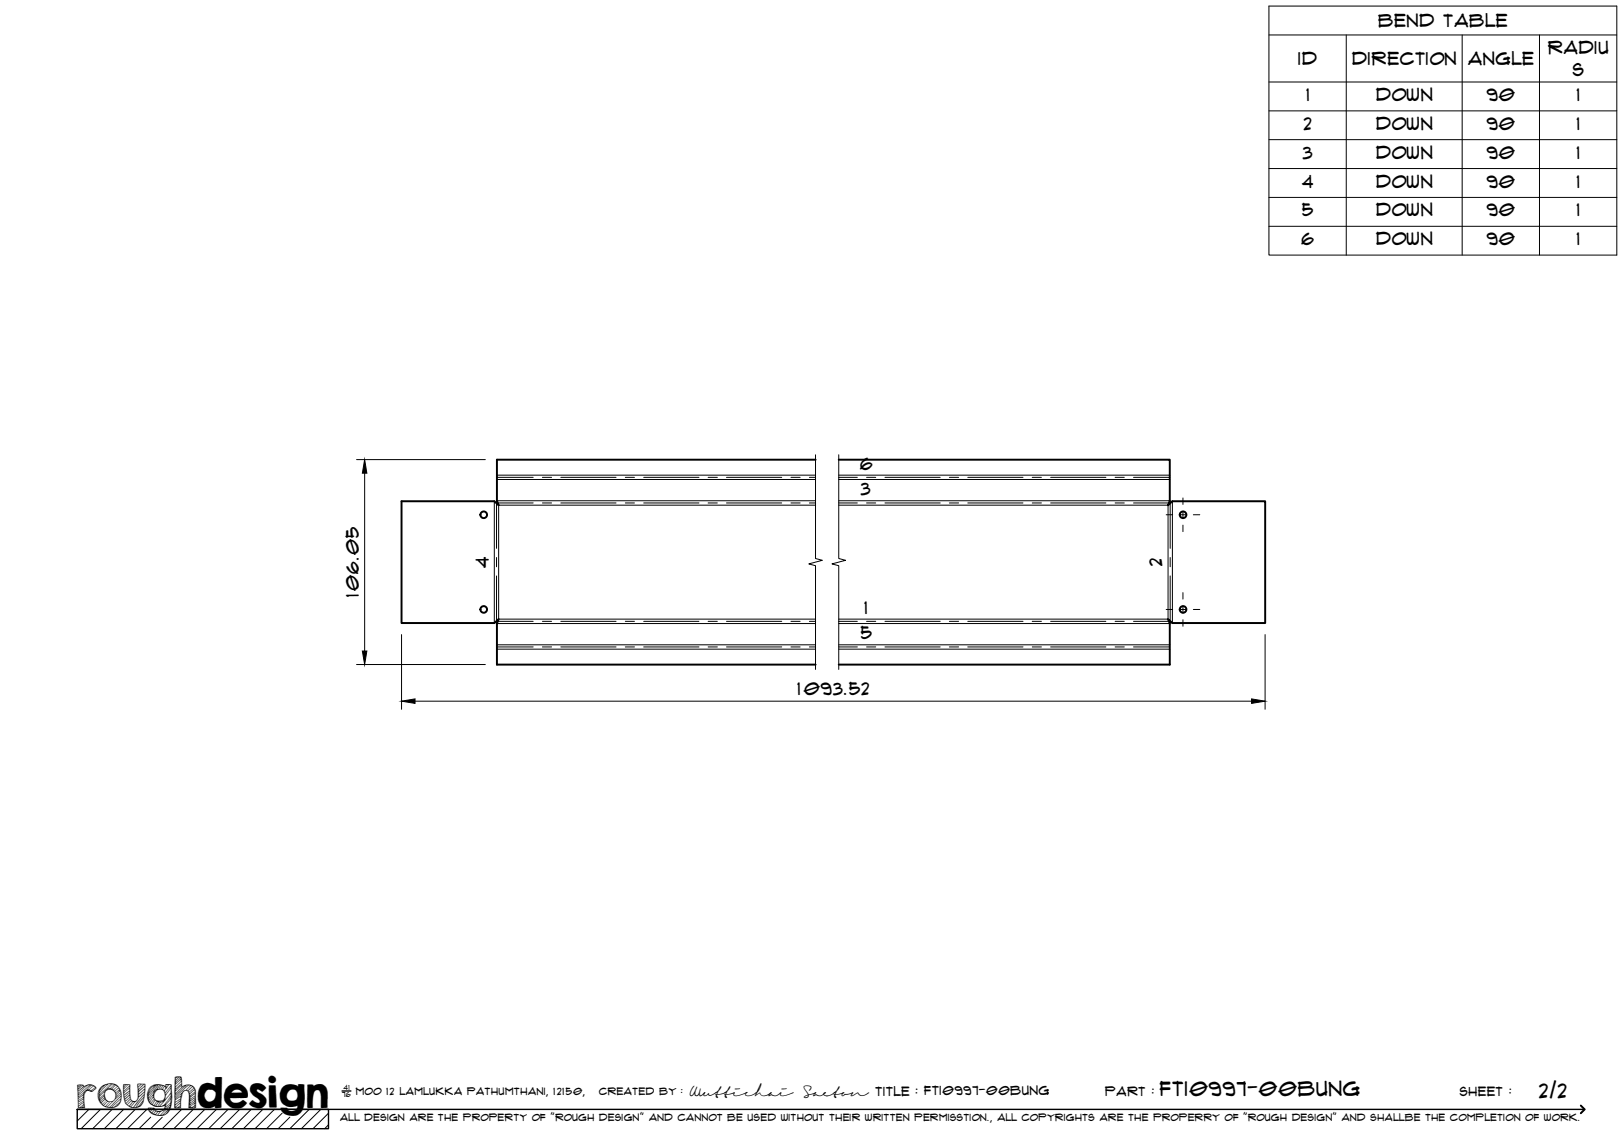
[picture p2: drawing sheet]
<svg xmlns="http://www.w3.org/2000/svg" width="420mm" height="297mm" viewBox="0 0 420 297" stroke-linecap="round" stroke-linejoin="round" font-family="sans-serif">
<!-- layer: Visible -->
<g fill="none" stroke="#000" stroke-width=".51">
<path d="M211 118.9h-82.4v10.7l.4 1.1-1.1-1h-24v31.5h24l1.1-1-.4 1.1v10.7h82.4M217 118.9h85.6v10.7l-.4 1.1 1.1-1h24v31.5h-24l-1.1-1 .4 1.1v10.7h-85.6"/>
<circle cx="125.1" cy="133.2" r=".86"/>
<circle cx="306.1" cy="133.2" r=".86"/>
<circle cx="125.1" cy="157.7" r=".86"/>
<circle cx="306.1" cy="157.7" r=".86"/>
</g>
<!-- layer: Bend Center -->
<g fill="none" stroke="#000" stroke-width=".26">
<path d="M128.5 130.2v11.7M128.6 123.5h9.3M128.8 130.1h9.1M140.3 130.1h2.4M140.3 123.5h2.4M145.1 130.1h14.3M145.1 123.5h14.3M161.8 130.1h2.3M161.8 123.5h2.3M166.5 130.1h14.3M166.5 123.5h14.3M183.2 130.1h2.4"/>
<path d="M183.2 123.5h2.4M188 130.1h14.2M188 123.5h14.2M204.6 130.1h2.4M204.6 123.5h2.4M209.4 130.1h1.6M209.4 123.5h1.6M217 130.1h4.8M217 123.5h4.8M224.2 130.1h2.4M224.2 123.5h2.4M229 130.1h14.2"/>
<path d="M229 123.5h14.2M245.6 130.1h2.4M245.6 123.5h2.4M250.4 130.1h14.3M250.4 123.5h14.3M267.1 130.1h2.3M267.1 123.5h2.3M271.8 130.1h14.3M271.8 123.5h14.3M288.5 130.1h2.4M288.5 123.5h2.4M293.3 130.1h9.1"/>
<path d="M293.3 123.5h9.3M302.7 130.2v11.7M128.5 144.3v2.3M128.5 149v11.7M302.7 144.3v2.3M302.7 149v11.7M128.6 167.4h9.3M128.8 160.8h9.1M140.3 160.8h2.4M140.3 167.4h2.4M145.1 160.8h14.3M145.1 167.4h14.3"/>
<path d="M161.8 160.8h2.3M161.8 167.4h2.3M166.5 160.8h14.3M166.5 167.4h14.3M183.2 160.8h2.4M183.2 167.4h2.4M188 160.8h14.2M188 167.4h14.2M204.6 160.8h2.4M204.6 167.4h2.4M209.4 160.8h1.6M209.4 167.4h1.6"/>
<path d="M217 160.8h4.8M217 167.4h4.8M224.2 160.8h2.4M224.2 167.4h2.4M229 160.8h14.2M229 167.4h14.2M245.6 160.8h2.4M245.6 167.4h2.4M250.4 160.8h14.3M250.4 167.4h14.3M267.1 160.8h2.3M267.1 167.4h2.3"/>
<path d="M271.8 160.8h14.3M271.8 167.4h14.3M288.5 160.8h2.4M288.5 167.4h2.4M293.3 160.8h9.1M293.3 167.4h9.3"/>
</g>
<!-- layer: Visible Narrow -->
<g fill="none" stroke="#000" stroke-width=".26">
<path d="M127.9 129.7v31.5M128.6 129.6h82.4M128.6 122.9h82.4M128.6 124.1h82.4M211 130.7h-82v29.5h82M217 130.7h85.2v29.5h-85.2M217 129.6h85.6M217 122.9h85.6M217 124.1h85.6M303.3 129.7v31.5M128.6 168h82.4M128.6 166.8h82.4"/>
<path d="M128.6 161.3h82.4M217 168h85.6M217 166.8h85.6M217 161.3h85.6"/>
</g>
<!-- layer: TitleBlock -->
<path d="M20 287h65v5h-65zM20 287h390M88.5 282.3h2.3" fill="none" stroke="#000" stroke-width=".36"/>
<path d="M409 286.1l1 .9-1 1" fill="none" stroke="#000" stroke-width=".51"/>
<g fill="none" stroke="#000" stroke-width=".26">
<path d="M23 287l-3 3.1M26 287l-5 5M29 287l-5 5M32 287l-5 5M35 287l-5 5M38 287l-5 5M39 289.1l-3 2.9M42 289.1l-3 2.9M47 287l-5 5M50 287l-5 5M53 287l-5 5M56 287l-5 5"/>
<path d="M59 287l-5 5M62 287l-5 5M65 287l-5 5M68 287l-5 5M71 287l-5 5M73 288l-4 4M75 289.1l-3 2.9M80 287l-5 5M83 287l-5 5M85 288l-4 4M85 291l-1 1"/>
</g>
<!-- layer: Smart Centers -->
<path d="M301.7 133.2h1.7M305.2 133.2h1.8M306 128.8v1.7M306 132.3v1.8M306 135.9v1.6M308.7 133.2h1.7M301.7 157.7h1.7M305.2 157.7h1.8M306 153.3v1.7M306 156.8v1.8M308.7 157.7h1.7M306 160.4v1.6" fill="none" stroke="#000" stroke-width=".26"/>
<!-- layer: Bend Tables -->
<path d="M328.3 1.6h90v64.4h-90zM328.3 9h90M348.3 9v57M378.3 9v57M398.3 9v57M328.3 21.2h90M328.3 28.7h90M328.3 36.1h90M328.3 43.6h90M328.3 51.1h90M328.3 58.6h90" fill="none" stroke="#000" stroke-width=".26"/>
<!-- layer: Break Lines -->
<path d="M211 117.7v26.8l1.7 .5-3.4 .9 1.7 .5v26.8M217 117.7v26.8l1.8 .5-3.6 .9 1.8 .5v26.8" fill="none" stroke="#000" stroke-width=".26"/>
<!-- layer: FD_Dimensions -->
<path d="M92.2 118.9h33.4M94.3 122.4v46.1M92.2 171.9h33.4M103.9 164.2v19.3M327.3 164.2v19.3M107.4 181.4h216.4" fill="none" stroke="#000" stroke-width=".26"/>
<path d="M94.3 118.9l.6 3.5h-1.2zM93.7 168.5h1.2l-.6 3.4zM103.9 181.4l3.5-.6v1.2zM323.8 180.8l3.5 .6-3.5 .6z" fill="#000" stroke="#000" stroke-width=".26"/>
<text font-size="9.7" x="19.9" y="286.8">roughdesign</text>
<g font-size="5.3">
<text x="300.1" y="283.6">FTI0997-00BUNG</text>
<text x="398.2" y="284">2/2</text>
</g>
<g font-size="4.6">
<text x="356.6" y="7">Bend Table</text>
<text x="335.9" y="16.9">ID</text>
<text x="349.8" y="16.8">Direction</text>
<text x="379.8" y="16.9">Angle</text>
<text x="400.5" y="13.9">Radiu</text>
<text x="406.9" y="19.8">s</text>
<text x="338" y="26.1">1</text>
<text x="356" y="26.1">Down</text>
<text x="384.6" y="26.1">90</text>
<text x="408" y="26.1">1</text>
<text x="337.3" y="33.6">2</text>
<text x="356" y="33.6">Down</text>
<text x="384.6" y="33.6">90</text>
<text x="408" y="33.6">1</text>
<text x="337.1" y="41">3</text>
<text x="356" y="41.1">Down</text>
<text x="384.6" y="41">90</text>
<text x="408" y="41">1</text>
<text x="336.9" y="48.5">4</text>
<text x="356" y="48.5">Down</text>
<text x="384.6" y="48.5">90</text>
<text x="408" y="48.5">1</text>
<text x="336.9" y="56">5</text>
<text x="356" y="56">Down</text>
<text x="384.6" y="56">90</text>
<text x="408" y="56">1</text>
<text x="336.7" y="63.4">6</text>
<text x="356" y="63.5">Down</text>
<text x="384.6" y="63.4">90</text>
<text x="408" y="63.4">1</text>
<text x="222.5" y="121.5">6</text>
<text x="222.7" y="128.1">3</text>
<text x="126.5" y="146.9" transform="rotate(-90 126.5 146.9)">4</text>
<text x="300.7" y="146.4" transform="rotate(-90 300.7 146.4)">2</text>
<text x="92.9" y="154.5" transform="rotate(-90 92.9 154.5)">106.05</text>
<text x="223.6" y="158.8">1</text>
<text x="222.7" y="165.4">5</text>
<text x="206.4" y="179.9">1093.52</text>
</g>
<g font-size="3.4">
<text x="178.3" y="283.5">Wuttichai</text>
<text x="208.1" y="283.5">Saeton title : FTI0997-00BUNG</text>
</g>
<g font-size="3.3">
<text x="286" y="283.5">Part :</text>
<text x="377.7" y="283.5">sheet :</text>
</g>
<g font-size="2.7">
<text x="92.1" y="283.3">moo 12 Lamlukka pathumthani, 12150,</text>
<text x="155" y="283.3">created by :</text>
</g>
<text font-size="2.6" x="88" y="290.1">all design are the property of &quot;rough design&quot; and cannot be used without their written permisstion., all copyrights are the properry of &quot;rough design&quot; and shallbe the completion of work.</text>
<g font-size="1.9">
<text x="88.5" y="283.9">76</text>
<text x="88.9" y="282.1">41</text>
</g>
</svg>
